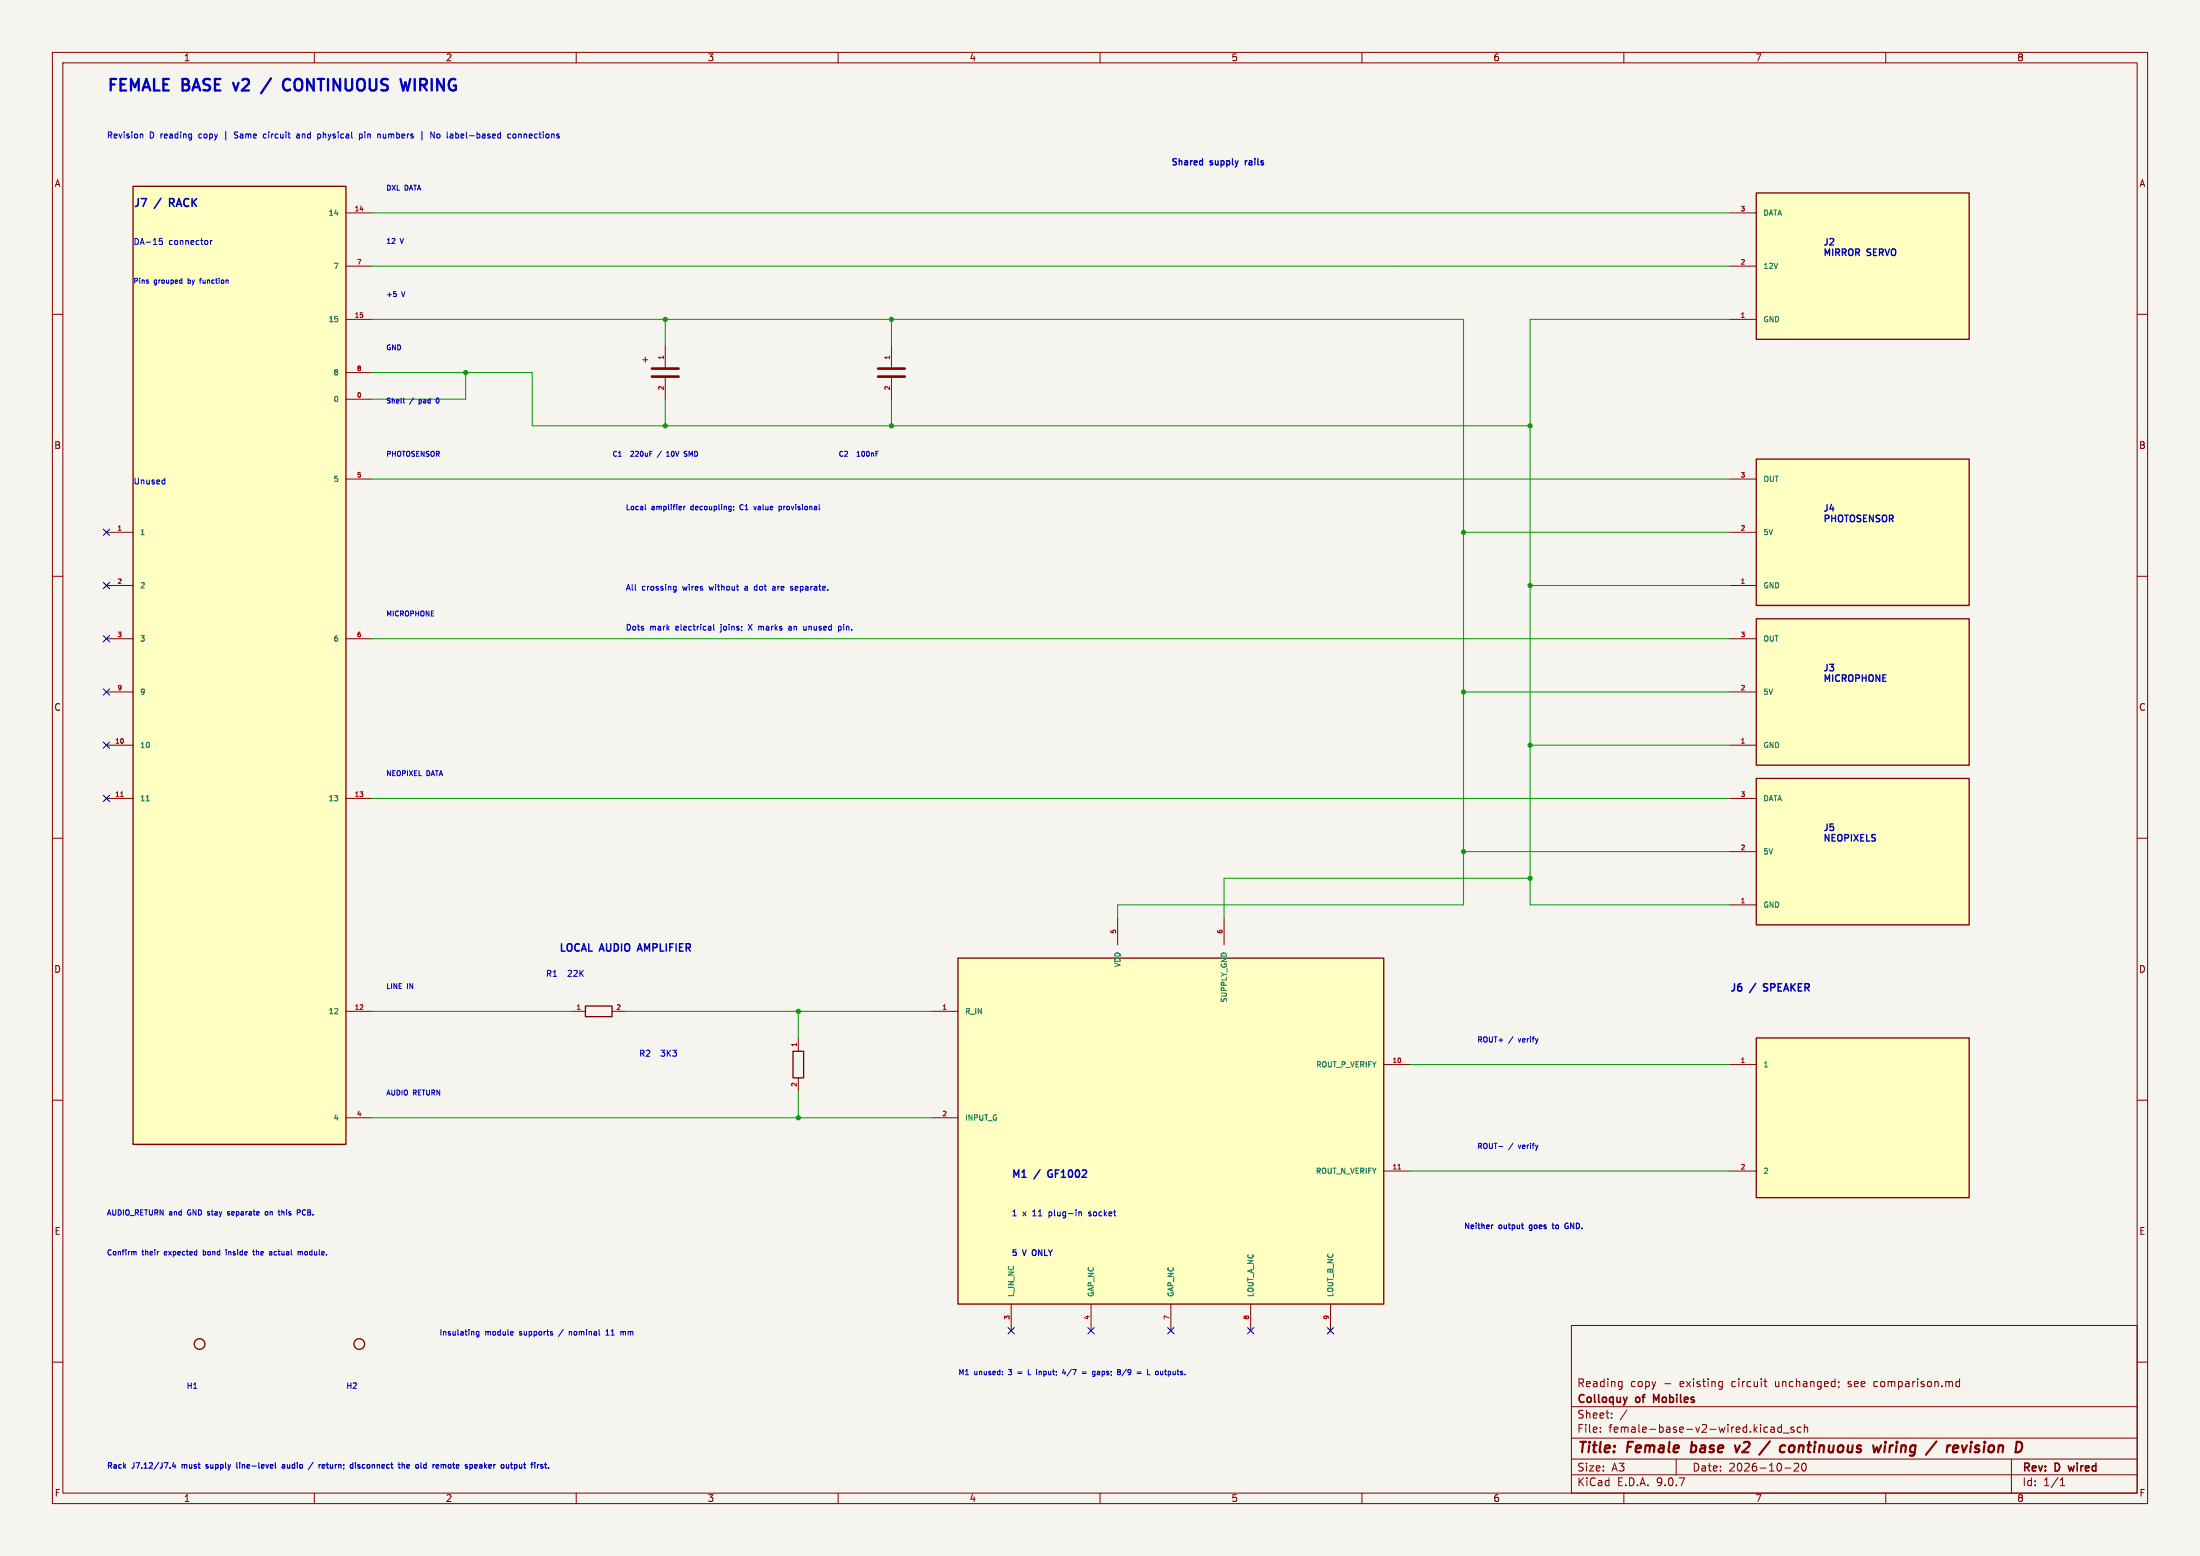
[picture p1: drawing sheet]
(kicad_sch (version 20250114) (generator "eeschema") (generator_version "9.0") (paper "A3")
    (title_block (title "Female base v2 / continuous wiring / revision D") (date "2026-10-20") (rev "D wired")
    (company "Colloquy of Mobiles") (comment 1 "Reading copy - existing circuit unchanged; see comparison.md"))
    (lib_symbols (symbol "Colloquy:J4" (pin_names (offset 1.27)) (exclude_from_sim no) (in_bom yes) (on_board yes)
(property "Reference" "J" (at 0.0000 0.0000 0) (effects (font (size 1.27 1.27))  ))
(property "Value" "photosensor" (at 0.0000 0.0000 0) (effects (font (size 1.27 1.27))  ))
(property "Footprint" "Body:J4_original" (at 0.0000 0.0000 0) (effects (font (size 1.27 1.27))  (hide yes)))
(property "Datasheet" "" (at 0.0000 0.0000 0) (effects (font (size 1.27 1.27))  (hide yes)))
(property "Description" "Original harness pin order retained. J6 now carries the local amplifier output." (at 0.0000 0.0000 0) (effects (font (size 1.27 1.27))  (hide yes)))
(symbol "J4_1_1"
(rectangle (start -20.32 13.97) (end 20.32 -13.97) (stroke (width 0.254) (type default)) (fill (type background)))
(pin passive line (at -25.4 10.16 0) (length 5.08) (name "OUT" (effects (font (size 1.016 1.016))  )) (number "3" (effects (font (size 0.889 0.889))  )))
(pin passive line (at -25.4 0 0) (length 5.08) (name "5V" (effects (font (size 1.016 1.016))  )) (number "2" (effects (font (size 0.889 0.889))  )))
(pin passive line (at -25.4 -10.16 0) (length 5.08) (name "GND" (effects (font (size 1.016 1.016))  )) (number "1" (effects (font (size 0.889 0.889))  )))))
(symbol "Colloquy:J2" (pin_names (offset 1.27)) (exclude_from_sim no) (in_bom yes) (on_board yes)
(property "Reference" "J" (at 0.0000 0.0000 0) (effects (font (size 1.27 1.27))  ))
(property "Value" "dxl mirror" (at 0.0000 0.0000 0) (effects (font (size 1.27 1.27))  ))
(property "Footprint" "Body:J2_original" (at 0.0000 0.0000 0) (effects (font (size 1.27 1.27))  (hide yes)))
(property "Datasheet" "" (at 0.0000 0.0000 0) (effects (font (size 1.27 1.27))  (hide yes)))
(property "Description" "Original harness pin order retained. J6 now carries the local amplifier output." (at 0.0000 0.0000 0) (effects (font (size 1.27 1.27))  (hide yes)))
(symbol "J2_1_1"
(rectangle (start -20.32 13.97) (end 20.32 -13.97) (stroke (width 0.254) (type default)) (fill (type background)))
(pin passive line (at -25.4 10.16 0) (length 5.08) (name "DATA" (effects (font (size 1.016 1.016))  )) (number "3" (effects (font (size 0.889 0.889))  )))
(pin passive line (at -25.4 0 0) (length 5.08) (name "12V" (effects (font (size 1.016 1.016))  )) (number "2" (effects (font (size 0.889 0.889))  )))
(pin passive line (at -25.4 -10.16 0) (length 5.08) (name "GND" (effects (font (size 1.016 1.016))  )) (number "1" (effects (font (size 0.889 0.889))  )))))
(symbol "Colloquy:J7" (pin_names (offset 1.27)) (exclude_from_sim no) (in_bom yes) (on_board yes)
(property "Reference" "J" (at 0.0000 0.0000 0) (effects (font (size 1.27 1.27))  ))
(property "Value" "DA15_Plug_MountingHoles" (at 0.0000 0.0000 0) (effects (font (size 1.27 1.27))  ))
(property "Footprint" "Body:J7_original" (at 0.0000 0.0000 0) (effects (font (size 1.27 1.27))  (hide yes)))
(property "Datasheet" "" (at 0.0000 0.0000 0) (effects (font (size 1.27 1.27))  (hide yes)))
(property "Description" "Original harness pin order retained. J6 now carries the local amplifier output." (at 0.0000 0.0000 0) (effects (font (size 1.27 1.27))  (hide yes)))
(symbol "J7_1_1"
(rectangle (start -20.32 91.44) (end 20.32 -91.44) (stroke (width 0.254) (type default)) (fill (type background)))
(pin passive line (at 25.4 86.36 180) (length 5.08) (name "14" (effects (font (size 1.016 1.016))  )) (number "14" (effects (font (size 0.889 0.889))  )))
(pin passive line (at 25.4 76.2 180) (length 5.08) (name "7" (effects (font (size 1.016 1.016))  )) (number "7" (effects (font (size 0.889 0.889))  )))
(pin passive line (at 25.4 66.04 180) (length 5.08) (name "15" (effects (font (size 1.016 1.016))  )) (number "15" (effects (font (size 0.889 0.889))  )))
(pin passive line (at 25.4 55.88 180) (length 5.08) (name "8" (effects (font (size 1.016 1.016))  )) (number "8" (effects (font (size 0.889 0.889))  )))
(pin passive line (at 25.4 50.8 180) (length 5.08) (name "0" (effects (font (size 1.016 1.016))  )) (number "0" (effects (font (size 0.889 0.889))  )))
(pin passive line (at 25.4 35.56 180) (length 5.08) (name "5" (effects (font (size 1.016 1.016))  )) (number "5" (effects (font (size 0.889 0.889))  )))
(pin passive line (at 25.4 5.08 180) (length 5.08) (name "6" (effects (font (size 1.016 1.016))  )) (number "6" (effects (font (size 0.889 0.889))  )))
(pin passive line (at 25.4 -25.4 180) (length 5.08) (name "13" (effects (font (size 1.016 1.016))  )) (number "13" (effects (font (size 0.889 0.889))  )))
(pin passive line (at 25.4 -66.04 180) (length 5.08) (name "12" (effects (font (size 1.016 1.016))  )) (number "12" (effects (font (size 0.889 0.889))  )))
(pin passive line (at 25.4 -86.36 180) (length 5.08) (name "4" (effects (font (size 1.016 1.016))  )) (number "4" (effects (font (size 0.889 0.889))  )))
(pin passive line (at -25.4 25.4 0) (length 5.08) (name "1" (effects (font (size 1.016 1.016))  )) (number "1" (effects (font (size 0.889 0.889))  )))
(pin passive line (at -25.4 15.24 0) (length 5.08) (name "2" (effects (font (size 1.016 1.016))  )) (number "2" (effects (font (size 0.889 0.889))  )))
(pin passive line (at -25.4 5.08 0) (length 5.08) (name "3" (effects (font (size 1.016 1.016))  )) (number "3" (effects (font (size 0.889 0.889))  )))
(pin passive line (at -25.4 -5.08 0) (length 5.08) (name "9" (effects (font (size 1.016 1.016))  )) (number "9" (effects (font (size 0.889 0.889))  )))
(pin passive line (at -25.4 -15.24 0) (length 5.08) (name "10" (effects (font (size 1.016 1.016))  )) (number "10" (effects (font (size 0.889 0.889))  )))
(pin passive line (at -25.4 -25.4 0) (length 5.08) (name "11" (effects (font (size 1.016 1.016))  )) (number "11" (effects (font (size 0.889 0.889))  )))))
(symbol "Colloquy:J3" (pin_names (offset 1.27)) (exclude_from_sim no) (in_bom yes) (on_board yes)
(property "Reference" "J" (at 0.0000 0.0000 0) (effects (font (size 1.27 1.27))  ))
(property "Value" "microphone" (at 0.0000 0.0000 0) (effects (font (size 1.27 1.27))  ))
(property "Footprint" "Body:J3_original" (at 0.0000 0.0000 0) (effects (font (size 1.27 1.27))  (hide yes)))
(property "Datasheet" "" (at 0.0000 0.0000 0) (effects (font (size 1.27 1.27))  (hide yes)))
(property "Description" "Original harness pin order retained. J6 now carries the local amplifier output." (at 0.0000 0.0000 0) (effects (font (size 1.27 1.27))  (hide yes)))
(symbol "J3_1_1"
(rectangle (start -20.32 13.97) (end 20.32 -13.97) (stroke (width 0.254) (type default)) (fill (type background)))
(pin passive line (at -25.4 10.16 0) (length 5.08) (name "OUT" (effects (font (size 1.016 1.016))  )) (number "3" (effects (font (size 0.889 0.889))  )))
(pin passive line (at -25.4 0 0) (length 5.08) (name "5V" (effects (font (size 1.016 1.016))  )) (number "2" (effects (font (size 0.889 0.889))  )))
(pin passive line (at -25.4 -10.16 0) (length 5.08) (name "GND" (effects (font (size 1.016 1.016))  )) (number "1" (effects (font (size 0.889 0.889))  )))))
(symbol "Colloquy:J5" (pin_names (offset 1.27)) (exclude_from_sim no) (in_bom yes) (on_board yes)
(property "Reference" "J" (at 0.0000 0.0000 0) (effects (font (size 1.27 1.27))  ))
(property "Value" "neopixel" (at 0.0000 0.0000 0) (effects (font (size 1.27 1.27))  ))
(property "Footprint" "Body:J5_original" (at 0.0000 0.0000 0) (effects (font (size 1.27 1.27))  (hide yes)))
(property "Datasheet" "" (at 0.0000 0.0000 0) (effects (font (size 1.27 1.27))  (hide yes)))
(property "Description" "Original harness pin order retained. J6 now carries the local amplifier output." (at 0.0000 0.0000 0) (effects (font (size 1.27 1.27))  (hide yes)))
(symbol "J5_1_1"
(rectangle (start -20.32 13.97) (end 20.32 -13.97) (stroke (width 0.254) (type default)) (fill (type background)))
(pin passive line (at -25.4 10.16 0) (length 5.08) (name "DATA" (effects (font (size 1.016 1.016))  )) (number "3" (effects (font (size 0.889 0.889))  )))
(pin passive line (at -25.4 0 0) (length 5.08) (name "5V" (effects (font (size 1.016 1.016))  )) (number "2" (effects (font (size 0.889 0.889))  )))
(pin passive line (at -25.4 -10.16 0) (length 5.08) (name "GND" (effects (font (size 1.016 1.016))  )) (number "1" (effects (font (size 0.889 0.889))  )))))
(symbol "Colloquy:J6" (pin_names (offset 1.27)) (exclude_from_sim no) (in_bom yes) (on_board yes)
(property "Reference" "J" (at 0.0000 0.0000 0) (effects (font (size 1.27 1.27))  ))
(property "Value" "Speaker" (at 0.0000 0.0000 0) (effects (font (size 1.27 1.27))  ))
(property "Footprint" "Body:J6_original" (at 0.0000 0.0000 0) (effects (font (size 1.27 1.27))  (hide yes)))
(property "Datasheet" "" (at 0.0000 0.0000 0) (effects (font (size 1.27 1.27))  (hide yes)))
(property "Description" "Original harness pin order retained. J6 now carries the local amplifier output." (at 0.0000 0.0000 0) (effects (font (size 1.27 1.27))  (hide yes)))
(symbol "J6_1_1"
(rectangle (start -20.32 15.24) (end 20.32 -15.24) (stroke (width 0.254) (type default)) (fill (type background)))
(pin passive line (at -25.4 10.16 0) (length 5.08) (name "1" (effects (font (size 1.016 1.016))  )) (number "1" (effects (font (size 0.889 0.889))  )))
(pin passive line (at -25.4 -10.16 0) (length 5.08) (name "2" (effects (font (size 1.016 1.016))  )) (number "2" (effects (font (size 0.889 0.889))  )))))
(symbol "Colloquy:R1" (pin_names (offset 1.27)) (exclude_from_sim no) (in_bom yes) (on_board yes)
(property "Reference" "R" (at 0.0000 0.0000 0) (effects (font (size 1.27 1.27))  ))
(property "Value" "22K" (at 0.0000 0.0000 0) (effects (font (size 1.27 1.27))  ))
(property "Footprint" "Resistor_SMD:R_0603_1608Metric" (at 0.0000 0.0000 0) (effects (font (size 1.27 1.27))  (hide yes)))
(property "Datasheet" "" (at 0.0000 0.0000 0) (effects (font (size 1.27 1.27))  (hide yes)))
(property "Description" "" (at 0.0000 0.0000 0) (effects (font (size 1.27 1.27))  (hide yes)))
(symbol "R1_1_1"
(rectangle (start -2.54 1.016) (end 2.54 -1.016) (stroke (width 0.254) (type default)) (fill (type none)))
(pin passive line (at -5.08 0 0) (length 2.54) (name "~" (effects (font (size 1.016 1.016))  )) (number "1" (effects (font (size 0.889 0.889))  )))
(pin passive line (at 5.08 0 180) (length 2.54) (name "~" (effects (font (size 1.016 1.016))  )) (number "2" (effects (font (size 0.889 0.889))  )))))
(symbol "Colloquy:R2" (pin_names (offset 1.27)) (exclude_from_sim no) (in_bom yes) (on_board yes)
(property "Reference" "R" (at 0.0000 0.0000 0) (effects (font (size 1.27 1.27))  ))
(property "Value" "3K3" (at 0.0000 0.0000 0) (effects (font (size 1.27 1.27))  ))
(property "Footprint" "Resistor_SMD:R_0603_1608Metric" (at 0.0000 0.0000 0) (effects (font (size 1.27 1.27))  (hide yes)))
(property "Datasheet" "" (at 0.0000 0.0000 0) (effects (font (size 1.27 1.27))  (hide yes)))
(property "Description" "" (at 0.0000 0.0000 0) (effects (font (size 1.27 1.27))  (hide yes)))
(symbol "R2_1_1"
(rectangle (start -1.016 2.54) (end 1.016 -2.54) (stroke (width 0.254) (type default)) (fill (type none)))
(pin passive line (at 0 5.08 270) (length 2.54) (name "~" (effects (font (size 1.016 1.016))  )) (number "1" (effects (font (size 0.889 0.889))  )))
(pin passive line (at 0 -5.08 90) (length 2.54) (name "~" (effects (font (size 1.016 1.016))  )) (number "2" (effects (font (size 0.889 0.889))  )))))
(symbol "Colloquy:C1" (pin_names (offset 1.27)) (exclude_from_sim no) (in_bom yes) (on_board yes)
(property "Reference" "C" (at 0.0000 0.0000 0) (effects (font (size 1.27 1.27))  ))
(property "Value" "220uF 10V / provisional" (at 0.0000 0.0000 0) (effects (font (size 1.27 1.27))  ))
(property "Footprint" "Capacitor_SMD:CP_Elec_6.3x5.8" (at 0.0000 0.0000 0) (effects (font (size 1.27 1.27))  (hide yes)))
(property "Datasheet" "" (at 0.0000 0.0000 0) (effects (font (size 1.27 1.27))  (hide yes)))
(property "Description" "Provisional local reservoir; verify actual amplifier transients and rail sag before release." (at 0.0000 0.0000 0) (effects (font (size 1.27 1.27))  (hide yes)))
(symbol "C1_1_1"
(text "+" (at -3.81 2.54 0) (effects (font (size 1.27 1.27))))
(polyline (pts (xy -2.54 -0.762) (xy 2.54 -0.762)) (stroke (width 0.508) (type default)) (fill (type none)))
(polyline (pts (xy -2.54 0.762) (xy 2.54 0.762)) (stroke (width 0.508) (type default)) (fill (type none)))
(pin passive line (at 0 5.08 270) (length 4.318) (name "~" (effects (font (size 1.016 1.016))  )) (number "1" (effects (font (size 0.889 0.889))  )))
(pin passive line (at 0 -5.08 90) (length 4.318) (name "~" (effects (font (size 1.016 1.016))  )) (number "2" (effects (font (size 0.889 0.889))  )))))
(symbol "Colloquy:C2" (pin_names (offset 1.27)) (exclude_from_sim no) (in_bom yes) (on_board yes)
(property "Reference" "C" (at 0.0000 0.0000 0) (effects (font (size 1.27 1.27))  ))
(property "Value" "100nF" (at 0.0000 0.0000 0) (effects (font (size 1.27 1.27))  ))
(property "Footprint" "Capacitor_SMD:C_0603_1608Metric" (at 0.0000 0.0000 0) (effects (font (size 1.27 1.27))  (hide yes)))
(property "Datasheet" "" (at 0.0000 0.0000 0) (effects (font (size 1.27 1.27))  (hide yes)))
(property "Description" "" (at 0.0000 0.0000 0) (effects (font (size 1.27 1.27))  (hide yes)))
(symbol "C2_1_1"
(polyline (pts (xy -2.54 -0.762) (xy 2.54 -0.762)) (stroke (width 0.508) (type default)) (fill (type none)))
(polyline (pts (xy -2.54 0.762) (xy 2.54 0.762)) (stroke (width 0.508) (type default)) (fill (type none)))
(pin passive line (at 0 5.08 270) (length 4.318) (name "~" (effects (font (size 1.016 1.016))  )) (number "1" (effects (font (size 0.889 0.889))  )))
(pin passive line (at 0 -5.08 90) (length 4.318) (name "~" (effects (font (size 1.016 1.016))  )) (number "2" (effects (font (size 0.889 0.889))  )))))
(symbol "Colloquy:M1" (pin_names (offset 1.27)) (exclude_from_sim no) (in_bom yes) (on_board yes)
(property "Reference" "M" (at 0.0000 0.0000 0) (effects (font (size 1.27 1.27))  ))
(property "Value" "GF1002 / 1x11 female socket" (at 0.0000 0.0000 0) (effects (font (size 1.27 1.27))  ))
(property "Footprint" "Body:GF1002_PlugIn_1x11" (at 0.0000 0.0000 0) (effects (font (size 1.27 1.27))  (hide yes)))
(property "Datasheet" "" (at 0.0000 0.0000 0) (effects (font (size 1.27 1.27))  (hide yes)))
(property "Description" "Plug-in module: 1x3, 1x2 and 1x4 downward male headers in an 11-pin female socket. Nominal underside gap 11mm. Pin 10=ROUT+, 11=ROUT- is provisional: verify module polarity before ordering." (at 0.0000 0.0000 0) (effects (font (size 1.27 1.27))  (hide yes)))
(symbol "M1_1_1"
(rectangle (start -40.64 33.02) (end 40.64 -33.02) (stroke (width 0.254) (type default)) (fill (type background)))
(pin passive line (at -45.72 22.86 0) (length 5.08) (name "R_IN" (effects (font (size 1.016 1.016))  )) (number "1" (effects (font (size 0.889 0.889))  )))
(pin passive line (at -45.72 2.54 0) (length 5.08) (name "INPUT_G" (effects (font (size 1.016 1.016))  )) (number "2" (effects (font (size 0.889 0.889))  )))
(pin passive line (at -10.16 40.64 270) (length 5.08) (name "VDD" (effects (font (size 1.016 1.016))  )) (number "5" (effects (font (size 0.889 0.889))  )))
(pin passive line (at 10.16 40.64 270) (length 5.08) (name "SUPPLY_GND" (effects (font (size 1.016 1.016))  )) (number "6" (effects (font (size 0.889 0.889))  )))
(pin passive line (at 45.72 12.7 180) (length 5.08) (name "ROUT_P_VERIFY" (effects (font (size 1.016 1.016))  )) (number "10" (effects (font (size 0.889 0.889))  )))
(pin passive line (at 45.72 -7.62 180) (length 5.08) (name "ROUT_N_VERIFY" (effects (font (size 1.016 1.016))  )) (number "11" (effects (font (size 0.889 0.889))  )))
(pin passive line (at -30.48 -38.1 90) (length 5.08) (name "L_IN_NC" (effects (font (size 1.016 1.016))  )) (number "3" (effects (font (size 0.889 0.889))  )))
(pin passive line (at -15.24 -38.1 90) (length 5.08) (name "GAP_NC" (effects (font (size 1.016 1.016))  )) (number "4" (effects (font (size 0.889 0.889))  )))
(pin passive line (at 0.0 -38.1 90) (length 5.08) (name "GAP_NC" (effects (font (size 1.016 1.016))  )) (number "7" (effects (font (size 0.889 0.889))  )))
(pin passive line (at 15.24 -38.1 90) (length 5.08) (name "LOUT_A_NC" (effects (font (size 1.016 1.016))  )) (number "8" (effects (font (size 0.889 0.889))  )))
(pin passive line (at 30.48 -38.1 90) (length 5.08) (name "LOUT_B_NC" (effects (font (size 1.016 1.016))  )) (number "9" (effects (font (size 0.889 0.889))  )))))
(symbol "Colloquy:H1" (pin_names (offset 1.27)) (exclude_from_sim no) (in_bom no) (on_board yes)
(property "Reference" "H" (at 0.0000 0.0000 0) (effects (font (size 1.27 1.27))  ))
(property "Value" "M2 insulating support / 11mm" (at 0.0000 0.0000 0) (effects (font (size 1.27 1.27))  ))
(property "Footprint" "Body:GF1002_Support_Left" (at 0.0000 0.0000 0) (effects (font (size 1.27 1.27))  (hide yes)))
(property "Datasheet" "" (at 0.0000 0.0000 0) (effects (font (size 1.27 1.27))  (hide yes)))
(property "Description" "Provisional 11mm seat; slotted support permits +/-0.5mm adjustment. Loosen lips to unplug module; measure purchased stack." (at 0.0000 0.0000 0) (effects (font (size 1.27 1.27))  (hide yes)))
(symbol "H1_1_1"
(circle (center 0 0) (radius 1.016) (stroke (width 0.254) (type default)) (fill (type none)))))
(symbol "Colloquy:H2" (pin_names (offset 1.27)) (exclude_from_sim no) (in_bom no) (on_board yes)
(property "Reference" "H" (at 0.0000 0.0000 0) (effects (font (size 1.27 1.27))  ))
(property "Value" "M2 insulating support / 11mm" (at 0.0000 0.0000 0) (effects (font (size 1.27 1.27))  ))
(property "Footprint" "Body:GF1002_Support_End" (at 0.0000 0.0000 0) (effects (font (size 1.27 1.27))  (hide yes)))
(property "Datasheet" "" (at 0.0000 0.0000 0) (effects (font (size 1.27 1.27))  (hide yes)))
(property "Description" "Provisional 11mm seat; slotted support permits +/-0.5mm adjustment. Loosen lips to unplug module; measure purchased stack." (at 0.0000 0.0000 0) (effects (font (size 1.27 1.27))  (hide yes)))
(symbol "H2_1_1"
(circle (center 0 0) (radius 1.016) (stroke (width 0.254) (type default)) (fill (type none))))))
    (text "FEMALE BASE v2 / CONTINUOUS WIRING" (at 20.32 15.24 0) (effects (font (size 2.2 2.2) (bold yes)) (justify left top)))
(text "Revision D reading copy | Same circuit and physical pin numbers | No label-based connections" (at 20.32 25.4 0) (effects (font (size 1.15 1.15) ) (justify left top)))
(symbol (lib_id "Colloquy:J7") (at 45.72 127.0 0) (unit 1) (in_bom yes) (on_board yes)(property "Reference" "J7" (at 45.7200 30.4800 0) (effects (font (size 1.27 1.27))  (hide yes)))(property "Value" "DA15_Plug_MountingHoles" (at 45.7200 127.0000 0) (effects (font (size 1.27 1.27))  (hide yes)))(property "Footprint" "Body:J7_original" (at 45.7200 127.0000 0) (effects (font (size 1.27 1.27))  (hide yes))))
(no_connect (at 20.32 101.6))
(no_connect (at 20.32 111.76))
(no_connect (at 20.32 121.92))
(no_connect (at 20.32 132.08))
(no_connect (at 20.32 142.24))
(no_connect (at 20.32 152.4))
(text "J7 / RACK" (at 25.4 38.1 0) (effects (font (size 1.5 1.5) (bold yes)) (justify left top)))
(text "DA-15 connector" (at 25.4 45.72 0) (effects (font (size 1.15 1.15) ) (justify left top)))
(text "Pins grouped by function" (at 25.4 53.34 0) (effects (font (size 0.95 0.95) ) (justify left top)))
(text "Unused" (at 25.4 91.44 0) (effects (font (size 1.15 1.15) ) (justify left top)))
(text "DXL DATA" (at 73.66 35.56 0) (effects (font (size 0.95 0.95) ) (justify left top)))
(text "12 V" (at 73.66 45.72 0) (effects (font (size 0.95 0.95) ) (justify left top)))
(text "+5 V" (at 73.66 55.88 0) (effects (font (size 0.95 0.95) ) (justify left top)))
(text "GND" (at 73.66 66.04 0) (effects (font (size 0.95 0.95) ) (justify left top)))
(text "Shell / pad 0" (at 73.66 76.2 0) (effects (font (size 0.95 0.95) ) (justify left top)))
(text "PHOTOSENSOR" (at 73.66 86.36 0) (effects (font (size 0.95 0.95) ) (justify left top)))
(text "MICROPHONE" (at 73.66 116.84 0) (effects (font (size 0.95 0.95) ) (justify left top)))
(text "NEOPIXEL DATA" (at 73.66 147.32 0) (effects (font (size 0.95 0.95) ) (justify left top)))
(text "LINE IN" (at 73.66 187.96 0) (effects (font (size 0.95 0.95) ) (justify left top)))
(text "AUDIO RETURN" (at 73.66 208.28 0) (effects (font (size 0.95 0.95) ) (justify left top)))
(symbol (lib_id "Colloquy:J2") (at 355.6 50.8 0) (unit 1) (in_bom yes) (on_board yes)(property "Reference" "J2" (at 355.6000 31.7500 0) (effects (font (size 1.27 1.27))  (hide yes)))(property "Value" "dxl mirror" (at 355.6000 50.8000 0) (effects (font (size 1.27 1.27))  (hide yes)))(property "Footprint" "Body:J2_original" (at 355.6000 50.8000 0) (effects (font (size 1.27 1.27))  (hide yes))))
(text "J2\nMIRROR SERVO" (at 347.98 45.72 0) (effects (font (size 1.25 1.25) (bold yes)) (justify left top)))
(symbol (lib_id "Colloquy:J4") (at 355.6 101.6 0) (unit 1) (in_bom yes) (on_board yes)(property "Reference" "J4" (at 355.6000 82.5500 0) (effects (font (size 1.27 1.27))  (hide yes)))(property "Value" "photosensor" (at 355.6000 101.6000 0) (effects (font (size 1.27 1.27))  (hide yes)))(property "Footprint" "Body:J4_original" (at 355.6000 101.6000 0) (effects (font (size 1.27 1.27))  (hide yes))))
(text "J4\nPHOTOSENSOR" (at 347.98 96.52 0) (effects (font (size 1.25 1.25) (bold yes)) (justify left top)))
(symbol (lib_id "Colloquy:J3") (at 355.6 132.08 0) (unit 1) (in_bom yes) (on_board yes)(property "Reference" "J3" (at 355.6000 113.0300 0) (effects (font (size 1.27 1.27))  (hide yes)))(property "Value" "microphone" (at 355.6000 132.0800 0) (effects (font (size 1.27 1.27))  (hide yes)))(property "Footprint" "Body:J3_original" (at 355.6000 132.0800 0) (effects (font (size 1.27 1.27))  (hide yes))))
(text "J3\nMICROPHONE" (at 347.98 127.0 0) (effects (font (size 1.25 1.25) (bold yes)) (justify left top)))
(symbol (lib_id "Colloquy:J5") (at 355.6 162.56 0) (unit 1) (in_bom yes) (on_board yes)(property "Reference" "J5" (at 355.6000 143.5100 0) (effects (font (size 1.27 1.27))  (hide yes)))(property "Value" "neopixel" (at 355.6000 162.5600 0) (effects (font (size 1.27 1.27))  (hide yes)))(property "Footprint" "Body:J5_original" (at 355.6000 162.5600 0) (effects (font (size 1.27 1.27))  (hide yes))))
(text "J5\nNEOPIXELS" (at 347.98 157.48 0) (effects (font (size 1.25 1.25) (bold yes)) (justify left top)))
(text "Shared supply rails" (at 223.52 30.48 0) (effects (font (size 1.2 1.2) (bold yes)) (justify left top)))
(text "All crossing wires without a dot are separate." (at 119.38 111.76 0) (effects (font (size 1.1 1.1) ) (justify left top)))
(text "Dots mark electrical joins; X marks an unused pin." (at 119.38 119.38 0) (effects (font (size 1.1 1.1) ) (justify left top)))
(symbol (lib_id "Colloquy:C1") (at 127.0 71.12 0) (unit 1) (in_bom yes) (on_board yes)(property "Reference" "C1" (at 127.0000 63.5000 0) (effects (font (size 1.27 1.27))  (hide yes)))(property "Value" "220uF 10V / provisional" (at 127.0000 71.1200 0) (effects (font (size 1.27 1.27))  (hide yes)))(property "Footprint" "Capacitor_SMD:CP_Elec_6.3x5.8" (at 127.0000 71.1200 0) (effects (font (size 1.27 1.27))  (hide yes))))
(text "C1  220uF / 10V SMD" (at 116.84 86.36 0) (effects (font (size 0.95 0.95) ) (justify left top)))
(symbol (lib_id "Colloquy:C2") (at 170.18 71.12 0) (unit 1) (in_bom yes) (on_board yes)(property "Reference" "C2" (at 170.1800 63.5000 0) (effects (font (size 1.27 1.27))  (hide yes)))(property "Value" "100nF" (at 170.1800 71.1200 0) (effects (font (size 1.27 1.27))  (hide yes)))(property "Footprint" "Capacitor_SMD:C_0603_1608Metric" (at 170.1800 71.1200 0) (effects (font (size 1.27 1.27))  (hide yes))))
(text "C2  100nF" (at 160.02 86.36 0) (effects (font (size 0.95 0.95) ) (justify left top)))

(text "Local amplifier decoupling; C1 value provisional" (at 119.38 96.52 0) (effects (font (size 1.0 1.0) ) (justify left top)))
(text "LOCAL AUDIO AMPLIFIER" (at 106.68 180.34 0) (effects (font (size 1.4 1.4) (bold yes)) (justify left top)))
(symbol (lib_id "Colloquy:R1") (at 114.3 193.04 0) (unit 1) (in_bom yes) (on_board yes)(property "Reference" "R1" (at 114.3000 186.9440 0) (effects (font (size 1.27 1.27))  (hide yes)))(property "Value" "22K" (at 114.3000 193.0400 0) (effects (font (size 1.27 1.27))  (hide yes)))(property "Footprint" "Resistor_SMD:R_0603_1608Metric" (at 114.3000 193.0400 0) (effects (font (size 1.27 1.27))  (hide yes))))
(text "R1  22K" (at 104.14 185.42000000000002 0) (effects (font (size 1.15 1.15) ) (justify left top)))
(symbol (lib_id "Colloquy:R2") (at 152.4 203.2 0) (unit 1) (in_bom yes) (on_board yes)(property "Reference" "R2" (at 152.4000 195.5800 0) (effects (font (size 1.27 1.27))  (hide yes)))(property "Value" "3K3" (at 152.4000 203.2000 0) (effects (font (size 1.27 1.27))  (hide yes)))(property "Footprint" "Resistor_SMD:R_0603_1608Metric" (at 152.4000 203.2000 0) (effects (font (size 1.27 1.27))  (hide yes))))
(text "R2  3K3" (at 121.92 200.66 0) (effects (font (size 1.15 1.15) ) (justify left top)))
(symbol (lib_id "Colloquy:M1") (at 223.52 215.9 0) (unit 1) (in_bom yes) (on_board yes)(property "Reference" "M1" (at 223.5200 177.8000 0) (effects (font (size 1.27 1.27))  (hide yes)))(property "Value" "GF1002 / 1x11 female socket" (at 223.5200 215.9000 0) (effects (font (size 1.27 1.27))  (hide yes)))(property "Footprint" "Body:GF1002_PlugIn_1x11" (at 223.5200 215.9000 0) (effects (font (size 1.27 1.27))  (hide yes))))
(no_connect (at 193.04000000000002 254.0))
(no_connect (at 208.28 254.0))
(no_connect (at 223.52 254.0))
(no_connect (at 238.76000000000002 254.0))
(no_connect (at 254.0 254.0))
(text "M1 / GF1002" (at 193.04 223.52 0) (effects (font (size 1.4 1.4) (bold yes)) (justify left top)))
(text "1 x 11 plug-in socket" (at 193.04 231.14000000000001 0) (effects (font (size 1.15 1.15) ) (justify left top)))
(text "5 V ONLY" (at 193.04 238.76 0) (effects (font (size 1.1 1.1) (bold yes)) (justify left top)))
(symbol (lib_id "Colloquy:J6") (at 355.6 213.36 0) (unit 1) (in_bom yes) (on_board yes)(property "Reference" "J6" (at 355.6000 193.0400 0) (effects (font (size 1.27 1.27))  (hide yes)))(property "Value" "Speaker" (at 355.6000 213.3600 0) (effects (font (size 1.27 1.27))  (hide yes)))(property "Footprint" "Body:J6_original" (at 355.6000 213.3600 0) (effects (font (size 1.27 1.27))  (hide yes))))
(text "J6 / SPEAKER" (at 330.2 187.96 0) (effects (font (size 1.4 1.4) (bold yes)) (justify left top)))
(text "ROUT+ / verify" (at 281.94 198.12 0) (effects (font (size 1.0 1.0) ) (justify left top)))
(text "ROUT- / verify" (at 281.94 218.44 0) (effects (font (size 1.0 1.0) ) (justify left top)))
(text "Neither output goes to GND." (at 279.4 233.68 0) (effects (font (size 1.05 1.05) (bold yes)) (justify left top)))
(text "AUDIO_RETURN and GND stay separate on this PCB." (at 20.32 231.14000000000001 0) (effects (font (size 1.0 1.0) ) (justify left top)))
(text "Confirm their expected bond inside the actual module." (at 20.32 238.76 0) (effects (font (size 1.0 1.0) ) (justify left top)))
(symbol (lib_id "Colloquy:H1") (at 38.1 256.54 0) (unit 1) (in_bom no) (on_board yes)(property "Reference" "H1" (at 38.1000 247.6500 0) (effects (font (size 1.27 1.27))  (hide yes)))(property "Value" "M2 insulating support / 11mm" (at 38.1000 256.5400 0) (effects (font (size 1.27 1.27))  (hide yes)))(property "Footprint" "Body:GF1002_Support_Left" (at 38.1000 256.5400 0) (effects (font (size 1.27 1.27))  (hide yes))))
(text "H1" (at 35.56 264.16 0) (effects (font (size 1.05 1.05) ) (justify left top)))
(symbol (lib_id "Colloquy:H2") (at 68.58 256.54 0) (unit 1) (in_bom no) (on_board yes)(property "Reference" "H2" (at 68.5800 247.6500 0) (effects (font (size 1.27 1.27))  (hide yes)))(property "Value" "M2 insulating support / 11mm" (at 68.5800 256.5400 0) (effects (font (size 1.27 1.27))  (hide yes)))(property "Footprint" "Body:GF1002_Support_End" (at 68.5800 256.5400 0) (effects (font (size 1.27 1.27))  (hide yes))))
(text "H2" (at 66.04 264.16 0) (effects (font (size 1.05 1.05) ) (justify left top)))
(text "Insulating module supports / nominal 11 mm" (at 83.82000000000001 254.0 0) (effects (font (size 1.05 1.05) ) (justify left top)))
(text "M1 unused: 3 = L input; 4/7 = gaps; 8/9 = L outputs." (at 182.88 261.62 0) (effects (font (size 1.0 1.0) ) (justify left top)))
(text "Rack J7.12/J7.4 must supply line-level audio / return; disconnect the old remote speaker output first." (at 20.32 279.4 0) (effects (font (size 1.05 1.05) (bold yes)) (justify left top)))
(wire (pts (xy 71.1200 40.6400) (xy 330.2000 40.6400)) (stroke (width 0) (type default)))
(wire (pts (xy 71.1200 50.8000) (xy 266.7000 50.8000)) (stroke (width 0) (type default)))
(wire (pts (xy 71.1200 60.9600) (xy 127.0000 60.9600)) (stroke (width 0) (type default)))
(wire (pts (xy 71.1200 71.1200) (xy 88.9000 71.1200)) (stroke (width 0) (type default)))
(wire (pts (xy 71.1200 76.2000) (xy 88.9000 76.2000)) (stroke (width 0) (type default)))
(wire (pts (xy 71.1200 91.4400) (xy 330.2000 91.4400)) (stroke (width 0) (type default)))
(wire (pts (xy 71.1200 121.9200) (xy 330.2000 121.9200)) (stroke (width 0) (type default)))
(wire (pts (xy 71.1200 152.4000) (xy 330.2000 152.4000)) (stroke (width 0) (type default)))
(wire (pts (xy 71.1200 193.0400) (xy 109.2200 193.0400)) (stroke (width 0) (type default)))
(wire (pts (xy 71.1200 213.3600) (xy 152.4000 213.3600)) (stroke (width 0) (type default)))
(wire (pts (xy 88.9000 71.1200) (xy 88.9000 76.2000)) (stroke (width 0) (type default)))
(wire (pts (xy 88.9000 71.1200) (xy 101.6000 71.1200)) (stroke (width 0) (type default)))
(wire (pts (xy 101.6000 71.1200) (xy 101.6000 81.2800)) (stroke (width 0) (type default)))
(wire (pts (xy 101.6000 81.2800) (xy 127.0000 81.2800)) (stroke (width 0) (type default)))
(wire (pts (xy 119.3800 193.0400) (xy 152.4000 193.0400)) (stroke (width 0) (type default)))
(wire (pts (xy 127.0000 60.9600) (xy 127.0000 66.0400)) (stroke (width 0) (type default)))
(wire (pts (xy 127.0000 60.9600) (xy 170.1800 60.9600)) (stroke (width 0) (type default)))
(wire (pts (xy 127.0000 76.2000) (xy 127.0000 81.2800)) (stroke (width 0) (type default)))
(wire (pts (xy 127.0000 81.2800) (xy 170.1800 81.2800)) (stroke (width 0) (type default)))
(wire (pts (xy 152.4000 193.0400) (xy 152.4000 198.1200)) (stroke (width 0) (type default)))
(wire (pts (xy 152.4000 193.0400) (xy 177.8000 193.0400)) (stroke (width 0) (type default)))
(wire (pts (xy 152.4000 208.2800) (xy 152.4000 213.3600)) (stroke (width 0) (type default)))
(wire (pts (xy 152.4000 213.3600) (xy 177.8000 213.3600)) (stroke (width 0) (type default)))
(wire (pts (xy 170.1800 60.9600) (xy 170.1800 66.0400)) (stroke (width 0) (type default)))
(wire (pts (xy 170.1800 60.9600) (xy 279.4000 60.9600)) (stroke (width 0) (type default)))
(wire (pts (xy 170.1800 76.2000) (xy 170.1800 81.2800)) (stroke (width 0) (type default)))
(wire (pts (xy 170.1800 81.2800) (xy 292.1000 81.2800)) (stroke (width 0) (type default)))
(wire (pts (xy 213.3600 172.7200) (xy 213.3600 175.2600)) (stroke (width 0) (type default)))
(wire (pts (xy 213.3600 172.7200) (xy 279.4000 172.7200)) (stroke (width 0) (type default)))
(wire (pts (xy 233.6800 167.6400) (xy 233.6800 175.2600)) (stroke (width 0) (type default)))
(wire (pts (xy 233.6800 167.6400) (xy 292.1000 167.6400)) (stroke (width 0) (type default)))
(wire (pts (xy 266.7000 50.8000) (xy 330.2000 50.8000)) (stroke (width 0) (type default)))
(wire (pts (xy 269.2400 203.2000) (xy 330.2000 203.2000)) (stroke (width 0) (type default)))
(wire (pts (xy 269.2400 223.5200) (xy 330.2000 223.5200)) (stroke (width 0) (type default)))
(wire (pts (xy 279.4000 60.9600) (xy 279.4000 101.6000)) (stroke (width 0) (type default)))
(wire (pts (xy 279.4000 101.6000) (xy 279.4000 132.0800)) (stroke (width 0) (type default)))
(wire (pts (xy 279.4000 101.6000) (xy 330.2000 101.6000)) (stroke (width 0) (type default)))
(wire (pts (xy 279.4000 132.0800) (xy 279.4000 162.5600)) (stroke (width 0) (type default)))
(wire (pts (xy 279.4000 132.0800) (xy 330.2000 132.0800)) (stroke (width 0) (type default)))
(wire (pts (xy 279.4000 162.5600) (xy 279.4000 172.7200)) (stroke (width 0) (type default)))
(wire (pts (xy 279.4000 162.5600) (xy 330.2000 162.5600)) (stroke (width 0) (type default)))
(wire (pts (xy 292.1000 60.9600) (xy 292.1000 81.2800)) (stroke (width 0) (type default)))
(wire (pts (xy 292.1000 60.9600) (xy 330.2000 60.9600)) (stroke (width 0) (type default)))
(wire (pts (xy 292.1000 81.2800) (xy 292.1000 111.7600)) (stroke (width 0) (type default)))
(wire (pts (xy 292.1000 111.7600) (xy 292.1000 142.2400)) (stroke (width 0) (type default)))
(wire (pts (xy 292.1000 111.7600) (xy 330.2000 111.7600)) (stroke (width 0) (type default)))
(wire (pts (xy 292.1000 142.2400) (xy 292.1000 167.6400)) (stroke (width 0) (type default)))
(wire (pts (xy 292.1000 142.2400) (xy 330.2000 142.2400)) (stroke (width 0) (type default)))
(wire (pts (xy 292.1000 167.6400) (xy 292.1000 172.7200)) (stroke (width 0) (type default)))
(wire (pts (xy 292.1000 172.7200) (xy 330.2000 172.7200)) (stroke (width 0) (type default)))
(junction (at 127.0 60.96) (diameter 0.8) (color 0 0 0 0))
(junction (at 88.9 71.12) (diameter 0.8) (color 0 0 0 0))
(junction (at 152.4 213.36) (diameter 0.8) (color 0 0 0 0))
(junction (at 127.0 81.28) (diameter 0.8) (color 0 0 0 0))
(junction (at 152.4 193.04) (diameter 0.8) (color 0 0 0 0))
(junction (at 170.18 60.96) (diameter 0.8) (color 0 0 0 0))
(junction (at 170.18 81.28) (diameter 0.8) (color 0 0 0 0))
(junction (at 292.1 81.28) (diameter 0.8) (color 0 0 0 0))
(junction (at 292.1 167.64000000000001) (diameter 0.8) (color 0 0 0 0))
(junction (at 279.4 101.6) (diameter 0.8) (color 0 0 0 0))
(junction (at 279.4 132.08) (diameter 0.8) (color 0 0 0 0))
(junction (at 279.4 162.56) (diameter 0.8) (color 0 0 0 0))
(junction (at 292.1 111.76) (diameter 0.8) (color 0 0 0 0))
(junction (at 292.1 142.24) (diameter 0.8) (color 0 0 0 0))
    (embedded_fonts no))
